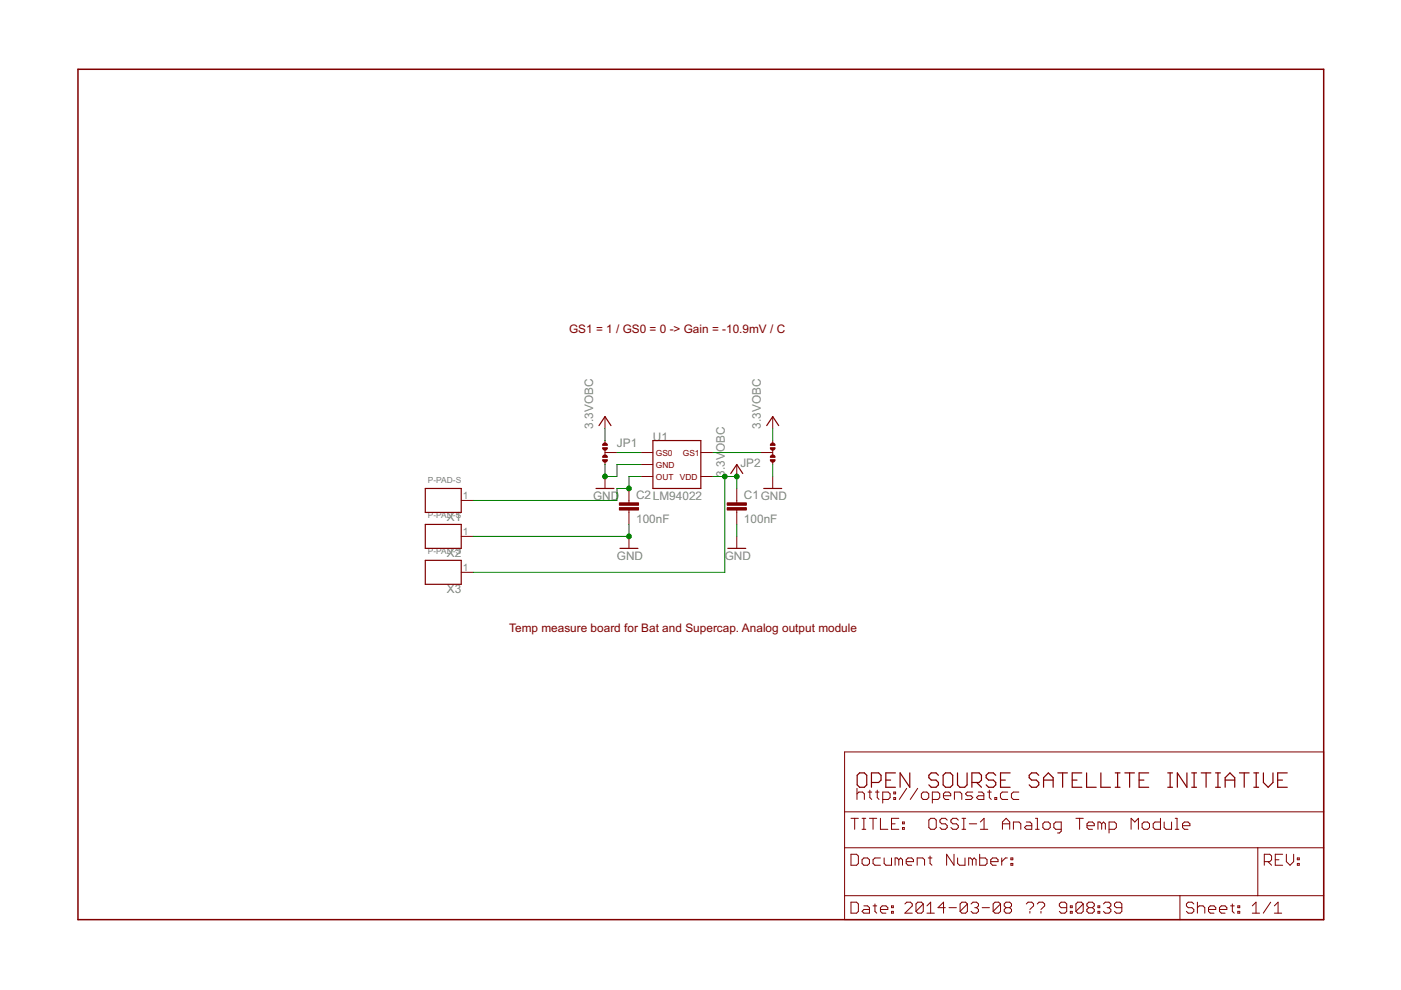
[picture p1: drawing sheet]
<svg xmlns="http://www.w3.org/2000/svg" width="297mm" height="210mm" viewBox="0 0 297 210" stroke-linecap="round" stroke-linejoin="round" font-family="sans-serif">
<g fill="none" stroke="#800000" stroke-width=".25">
<path d="M127 90.2l1.3-1.9 1.2 1.9M138.4 93.4h10.2v10.2h-10.2zM162.6 90.2l1.2-1.9 1.3 1.9M90.2 103.6h7.6v5h-7.6zM90.2 111.2h7.6v5.1h-7.6zM90.2 118.8h7.6v5.1h-7.6zM126.4 103.6h3.8M131.4 116.3h3.9M154.3 116.3h3.8M154.9 100.4l1.3-1.9 1.3 1.9M161.9 103.6h3.8M182.2 163.9h1.1l.5 .5v2l-.5 .5h-1.1l-.5-.5v-2z"/>
<path d="M184.8 165.9h1.5l.5-.5v-1l-.5-.5h-1.5v3M187.8 165.4h1M189.8 163.9h-2v3h2M192.9 163.9v3l-2.1-3v3M199 164.4l-.5-.5h-1.1l-.5 .5v.5l.5 .5h1.1l.5 .5v.5l-.5 .5h-1.1l-.5-.5M200.5 163.9h1l.5 .5v2l-.5 .5h-1l-.5-.5v-2zM203 163.9v2.5l.5 .5h1l.5-.5v-2.5M206.1 165.9h1.5l.5-.5v-1l-.5-.5h-1.5v3M207.1 165.9l1 1M211.1 164.4l-.5-.5h-1l-.5 .5v.5l.5 .5h1l.5 .5v.5l-.5 .5h-1l-.5-.5M212.1 165.4h1M214.2 163.9h-2.1v3h2.1"/>
<path d="M220.2 164.4l-.5-.5h-1l-.5 .5v.5l.5 .5h1l.5 .5v.5l-.5 .5h-1l-.5-.5M221.3 165.4h2M221.3 166.9v-2l1-1 1 1v2M224.3 163.9h2M225.3 163.9v3M227.3 165.4h1M229.4 163.9h-2.1v3h2.1M230.4 163.9v3h2M233.4 163.9v3h2M236.5 163.9h1M236.5 166.9h1M237 163.9v3"/>
<path d="M238.5 163.9h2M239.5 163.9v3M241.5 165.4h1M243.5 163.9h-2v3h2M247.6 163.9h1M247.6 166.9h1M248.1 163.9v3M251.7 163.9v3l-2.1-3v3M252.7 163.9h1M252.7 166.9h1M253.2 163.9v3M254.7 163.9h2"/>
<path d="M255.7 163.9v3M257.7 163.9h1M257.7 166.9h1M258.2 163.9v3M259.8 165.4h2M259.8 166.9v-2l1-1 1 1v2M262.8 163.9h2M263.8 163.9v3M265.8 163.9h1M265.8 166.9h1M266.3 163.9v3M267.9 163.9v2l1 1 1-1v-2"/>
<path d="M270.9 165.4h1M272.9 163.9h-2v3h2"/>
</g>
<g fill="none" stroke="#800000" stroke-width=".21">
<path d="M128.3 95.9h2.5M128.3 88.3v2.6M128.3 93.4v.8M128.3 95.4v1.1M128.3 97.7v.8M135.9 95.9h2.5M135.9 98.5h2.5M148.6 95.9h2.5M156.2 98.5v2.5M161.3 95.9h2.5M163.8 88.3v2.6M163.8 93.4v.8"/>
<path d="M163.8 95.4v1.1M163.8 97.7v.8M97.8 106.1h2.5M97.8 113.7h2.5M128.3 101v2.6M133.3 103.6v3M133.3 108.1v3.1M133.3 113.7v2.6M135.9 101h2.5M148.6 101h2.5M156.2 103.6v3M156.2 108.1v3.1"/>
<path d="M156.2 113.7v2.6M163.8 101v2.6M97.8 121.3h2.5M179.1 159.4h101.5v35.6h-101.5zM179.1 179.7h101.5M179.1 172.1h101.5M180.4 173.5h1.6M181.2 173.5v2.3M181.7 167.2v2.3M181.7 168.3l.4-.4h.8l.4 .4v1.2M182.8 173.5h.8M182.8 175.8h.8"/>
<path d="M183.2 173.5v2.3M184 167.9h.8M184.3 173.5h1.6M184.4 167.5v1.6l.4 .4M185.1 173.5v2.3M185.6 167.9h.8M186 167.5v1.6l.4 .4M186.7 173.5v2.3h1.5M187.2 169.5h1.1l.4-.4v-.8l-.4-.4h-1.1v2.4M189 174.7h.8M189.5 167.9h.4v.4h-.4zM189.5 169.1h.4v.4h-.4z"/>
<path d="M190.6 173.5h-1.6v2.3h1.6M191.3 175.5h.4v.3h-.4zM191.3 174.3h.4v.4h-.4zM192.2 167.2l-1.5 2.3M194.6 167.2l-1.6 2.3M195.7 167.9h.8l.4 .4v.8l-.4 .4h-.8l-.4-.4v-.8zM196.9 173.9l.4-.4h.8l.4 .4v1.6l-.4 .3h-.8l-.4-.3zM197.7 169.5h1.2l.3-.4v-.8l-.3-.4h-1.2v2.4M200 168.7h1.6v-.4l-.4-.4h-.8l-.4 .4v.8l.4 .4h.8M200.8 173.9l-.4-.4h-.7l-.4 .4v.4l.4 .4h.7l.4 .4v.4l-.4 .3h-.7l-.4-.3M202.4 169.5v-1.6h1.1l.4 .4v1.2M203.2 173.9l-.4-.4h-.8l-.4 .4v.4l.4 .4h.8l.4 .4v.4l-.4 .3h-.8l-.4-.3"/>
<path d="M204 173.5h.7M204 175.8h.7M204.3 173.5v2.3M205.5 174.7h1.6M206.2 167.9h-1.1l-.4 .4 .4 .4h.8l.3 .4-.3 .4h-1.2M207.4 167.9h.8l.4 .4v1.2h-1.2l-.4-.4 .4-.4h1.2M207.9 175.8h1.5M207.9 174.3l.7-.8v2.3M209.4 167.9h.8M209.8 167.5v1.6l.4 .4M210.9 169.1h.4v.4h-.4zM212.5 174.7h1.6"/>
<path d="M212.5 175.8v-1.5l.8-.8 .8 .8v1.5M213.7 167.9h-1.2l-.4 .4v.8l.4 .4h1.2M214.9 175.8v-1.5h1.1l.4 .4v1.1M216 167.9h-1.2l-.4 .4v.8l.4 .4h1.2M217.6 174.3h.8l.4 .4v1.1h-1.2l-.4-.3 .4-.4h1.2M219.5 173.5h.4v2.3M219.5 175.8h.8M221.1 174.7l.4-.4h.8l.4 .4v.8l-.4 .3h-.8l-.4-.3zM225 175.8h-1.2l-.4-.3v-.8l.4-.4h1.2v1.9l-.4 .4h-.4M228.1 173.5h1.6M228.9 173.5v2.3M230.5 175.1h1.5v-.4l-.4-.4h-.8l-.3 .4v.8l.3 .3h.8"/>
<path d="M233.6 174.7l-.4-.4h-.4v1.5M233.6 174.7v1.1M233.6 174.7l.4-.4 .4 .4v1.1M235.1 175.8h1.2l.4-.3v-.8l-.4-.4h-1.2v2.3M239.8 175.8v-2.3l.8 .8 .8-.8v2.3M242.1 174.7l.4-.4h.8l.4 .4v.8l-.4 .3h-.8l-.4-.3zM246 173.5v2.3h-1.1l-.4-.3v-.8l.4-.4h1.1M246.8 174.3v1.2l.4 .3h1.2v-1.5M249.2 173.5h.4v2.3M249.2 175.8h.7M250.7 175.1h1.6v-.4l-.4-.4h-.8l-.4 .4v.8l.4 .3h.8M266.7 179.7v10.2"/>
<path d="M179.1 189.9h101.5M180.4 181.1h1.2l.4 .4v1.6l-.4 .4h-1.2zM180.4 191.3h1.2l.4 .4v1.5l-.4 .4h-1.2zM182.8 182.3l.4-.4h.7l.4 .4v.8l-.4 .4h-.7l-.4-.4zM183.2 192.1h.7l.4 .3v1.2h-1.1l-.4-.4 .4-.4h1.1M185.1 192.1h.8M185.5 191.7v1.5l.4 .4M186.7 192.8h1.5v-.4l-.4-.3h-.8l-.3 .3v.8l.3 .4h.8M186.7 181.9h-1.2l-.4 .4v.8l.4 .4h1.2M187.5 181.9v1.2l.3 .4h1.2v-1.6M189 193.2h.4v.4h-.4zM189 192.1h.4v.3h-.4z"/>
<path d="M190.6 182.3l-.4-.4h-.4v1.6M190.6 182.3l.4-.4 .3 .4v1.2M190.6 182.3v1.2M191.9 191.7l.4-.4h.7l.4 .4v.4l-1.5 1.5h1.5M192.1 182.7h1.6v-.4l-.4-.4h-.8l-.4 .4v.8l.4 .4h.8M194.5 183.5v-1.6h1.1l.4 .4v1.2M195.7 191.7v1.5l-.3 .4h-.8l-.4-.4M195.7 191.7l-.3-.4h-.8l-.4 .4v1.5M195.7 191.7l-1.5 1.5M196.5 193.6h1.6M196.5 192.1l.8-.8v2.3M196.8 181.9h.8"/>
<path d="M197.2 181.5v1.6l.4 .4M200.4 192.4h-1.5l1.1-1.1v2.3M201.2 192.4h1.6M202.3 181.1v2.4l-1.6-2.4v2.4M203 181.9v1.2l.4 .4h1.2v-1.6M205.1 191.7v1.5l-.4 .4h-.8l-.3-.4M205.1 191.7l-.4-.4h-.8l-.3 .4v1.5M205.1 191.7l-1.5 1.5M205.9 191.7l.4-.4h.8l.4 .4v.4l-.4 .3M206.2 182.3l-.4-.4h-.4v1.6M206.2 182.3v1.2M206.2 182.3l.3-.4 .4 .4v1.2"/>
<path d="M206.7 192.4h.4M207.1 192.4l.4 .4v.4l-.4 .4h-.8l-.4-.4M207.7 181.1v2.4h1.2l.4-.4v-.8l-.4-.4h-1.2M208.2 192.4h1.6M210.1 182.7h1.5v-.4l-.4-.4h-.8l-.3 .4v.8l.3 .4h.8M212.1 191.7v1.5l-.4 .4h-.7l-.4-.4M212.1 191.7l-.4-.4h-.7l-.4 .4v1.5M212.1 191.7l-1.5 1.5M212.4 181.9v1.6M213.3 192.4l-.4-.3v-.4l.4-.4h.8l.4 .4v.4l-.4 .3M213.3 192.4l-.4 .4v.4l.4 .4h.8l.4-.4v-.4l-.4-.4M213.3 192.4h.8"/>
<path d="M213.6 181.9h-.4l-.8 .8M214.3 183.1h.4v.4h-.4zM214.3 181.9h.4v.4h-.4zM217.6 191.7l.4-.4h.8l.3 .4v.4l-.7 .7M218.4 193.2v.4M219.9 191.7l.4-.4h.8l.4 .4v.4l-.8 .7M220.7 193.2v.4M226.2 192.4h-1.2l-.4-.3v-.4l.4-.4h.8l.4 .4v1.5l-.4 .4h-.8l-.4-.4M226.9 193.2h.4v.4h-.4zM226.9 192.1h.4v.3h-.4zM229.7 191.7l-.4-.4h-.8l-.4 .4v1.5M229.7 191.7v1.5l-.4 .4h-.8l-.4-.4"/>
<path d="M229.7 191.7l-1.6 1.5M230.8 192.4l-.4 .4v.4l.4 .4h.8l.4-.4v-.4l-.4-.4M230.8 192.4l-.4-.3v-.4l.4-.4h.8l.4 .4v.4l-.4 .3M230.8 192.4h.8M232.8 193.2h.4v.4h-.4zM232.8 192.1h.4v.3h-.4zM234 191.7l.3-.4h.8l.4 .4v.4l-.4 .3M234.7 192.4h.4M235.1 192.4l.4 .4v.4l-.4 .4h-.8l-.3-.4M237.8 192.4h-1.1l-.4-.3v-.4l.4-.4h.8l.3 .4v1.5l-.3 .4h-.8l-.4-.4M250.2 189.9v5.1M253.1 191.7l-.4-.4h-.8l-.4 .4v.4l.4 .3h.8l.4 .4v.4l-.4 .4h-.8l-.4-.4"/>
<path d="M253.9 192.4l.4-.3h.8l.3 .3v1.2M253.9 191.3v2.3M256.2 192.8h1.6v-.4l-.4-.3h-.8l-.4 .3v.8l.4 .4h.8M258.6 192.8h1.5v-.4l-.4-.3h-.7l-.4 .3v.8l.4 .4h.7M260.9 192.1h.8M261.3 191.7v1.5l.4 .4M262.4 193.2h.4v.4h-.4zM262.4 192.1h.4v.3h-.4zM265.5 193.6h1.6M265.5 192.1l.8-.8v2.3M268.1 182.7h1.1l.4-.4v-.8l-.4-.4h-1.1v2.4M268.8 182.7l.8 .8"/>
<path d="M269.4 191.3l-1.6 2.3M270.2 193.6h1.5M270.2 192.1l.8-.8v2.3M270.4 182.3h.8M271.9 181.1h-1.5v2.4h1.5M272.7 181.1v1.6l.8 .8 .8-.8v-1.6M275.1 183.1h.4v.4h-.4zM275.1 181.9h.4v.4h-.4z"/>
</g>
<path d="M16.5 14.7h264.1v180.3h-264.1z" fill="none" stroke="#800000" stroke-width=".32"/>
<g fill="#800000" stroke="#800000" stroke-width=".21">
<path d="M154.2 107.6h4v.5h-4z"/>
<path d="M154.2 106.6h4v.5h-4z"/>
<path d="M131.3 107.6h4.1v.5h-4.1z"/>
<path d="M131.3 106.6h4.1v.5h-4.1z"/>
</g>
<g fill="#800000" stroke="#800000" stroke-width=".21">
<path d="M127.9 94l.5-.1 .4 .5h-1z" fill-rule="evenodd"/>
<path d="M127.9 96.6l.5-.1 .4 .5h-1z" fill-rule="evenodd"/>
<path d="M127.8 94.9h1a.51 .51 0 0 1-.5 .6 .51 .51 0 0 1-.5-.6z" fill-rule="evenodd"/>
<path d="M127.8 97.5h1a.51 .51 0 0 1-.5 .5 .51 .51 0 0 1-.5-.5z" fill-rule="evenodd"/>
<path d="M163.3 97.5h1a.51 .51 0 0 1-.5 .5 .51 .51 0 0 1-.5-.5z" fill-rule="evenodd"/>
<path d="M163.3 94.9h1a.51 .51 0 0 1-.5 .6 .51 .51 0 0 1-.5-.6z" fill-rule="evenodd"/>
<path d="M163.5 96.6l.5-.1 .3 .5h-1z" fill-rule="evenodd"/>
<path d="M163.5 94l.5-.1 .3 .5h-1z" fill-rule="evenodd"/>
</g>
<path d="M128.3 90.9v2.5M128.3 98.5v2.5h2.5v-2.5h5.1M130.8 95.9h5.1M151.1 95.9h10.2M163.8 90.9v2.5M163.8 98.5v2.5M133.3 111.2v2.5h-33M135.9 101h-2.6v2.6h-2.5v2.5h-30.5M151.1 101h5.1v2.6M153.7 101v20.3h-53.4M156.2 111.2v2.5" fill="none" stroke="#008000" stroke-width=".21"/>
<g fill="#008000" stroke="#008000" stroke-width=".21">
<circle cx="128.3" cy="101" r=".51"/>
<circle cx="133.3" cy="113.7" r=".51"/>
<circle cx="156.2" cy="101" r=".51"/>
<circle cx="153.7" cy="101" r=".51"/>
<circle cx="133.3" cy="103.6" r=".51"/>
</g>
<g font-size="2.8" fill="#800000">
<text x="120.7" y="70.6">GS1 = 1 / GS0 = 0 -&gt; Gain = -10.9mV / C</text>
<text x="108" y="134">Temp measure board for Bat and Supercap. Analog output module</text>
</g>
<g font-size="2.8" fill="#808080">
<text x="125.7" y="90.9" transform="rotate(-90 125.7 90.9)">3.3VOBC</text>
<text x="130.8" y="94.7">JP1</text>
<text x="138.4" y="93.4">U1</text>
<text x="153.7" y="95.9" transform="rotate(-90 153.7 95.9)">OBC</text>
<text x="161.3" y="90.9" transform="rotate(-90 161.3 90.9)">3.3VOBC</text>
<text x="153.7" y="101" transform="rotate(-90 153.7 101)">3.3V</text>
<text x="157" y="99">JP2</text>
<text x="125.7" y="106.1">GND</text>
<text x="134.9" y="105.7">C2LM94022</text>
<text x="157.7" y="105.7">C1GND</text>
<text x="94.7" y="110.4">X1</text>
<text x="134.9" y="110.8">100nF</text>
<text x="157.7" y="110.8">100nF</text>
<text x="94.7" y="118">X2</text>
<text x="130.8" y="118.8">GND</text>
<text x="153.7" y="118.8">GND</text>
<text x="94.7" y="125.7">X3</text>
</g>
<g font-size="2.4" fill="#808080">
<text x="98.2" y="105.8">1</text>
<text x="98.2" y="113.4">1</text>
<text x="98.2" y="121">1</text>
</g>
<g font-size="2" fill="#800000">
<text x="139.1" y="96.6">GS0</text>
<text x="139.1" y="99.1">GND</text>
<text x="139.1" y="101.7">OUT VDD</text>
<text x="144.8" y="96.6">GS1</text>
</g>
<g font-size="2" fill="#808080">
<text x="90.7" y="102.3">P-PAD-S</text>
<text x="90.7" y="109.9">P-PAD-S</text>
<text x="90.7" y="117.5">P-PAD-S</text>
</g>
</svg>
